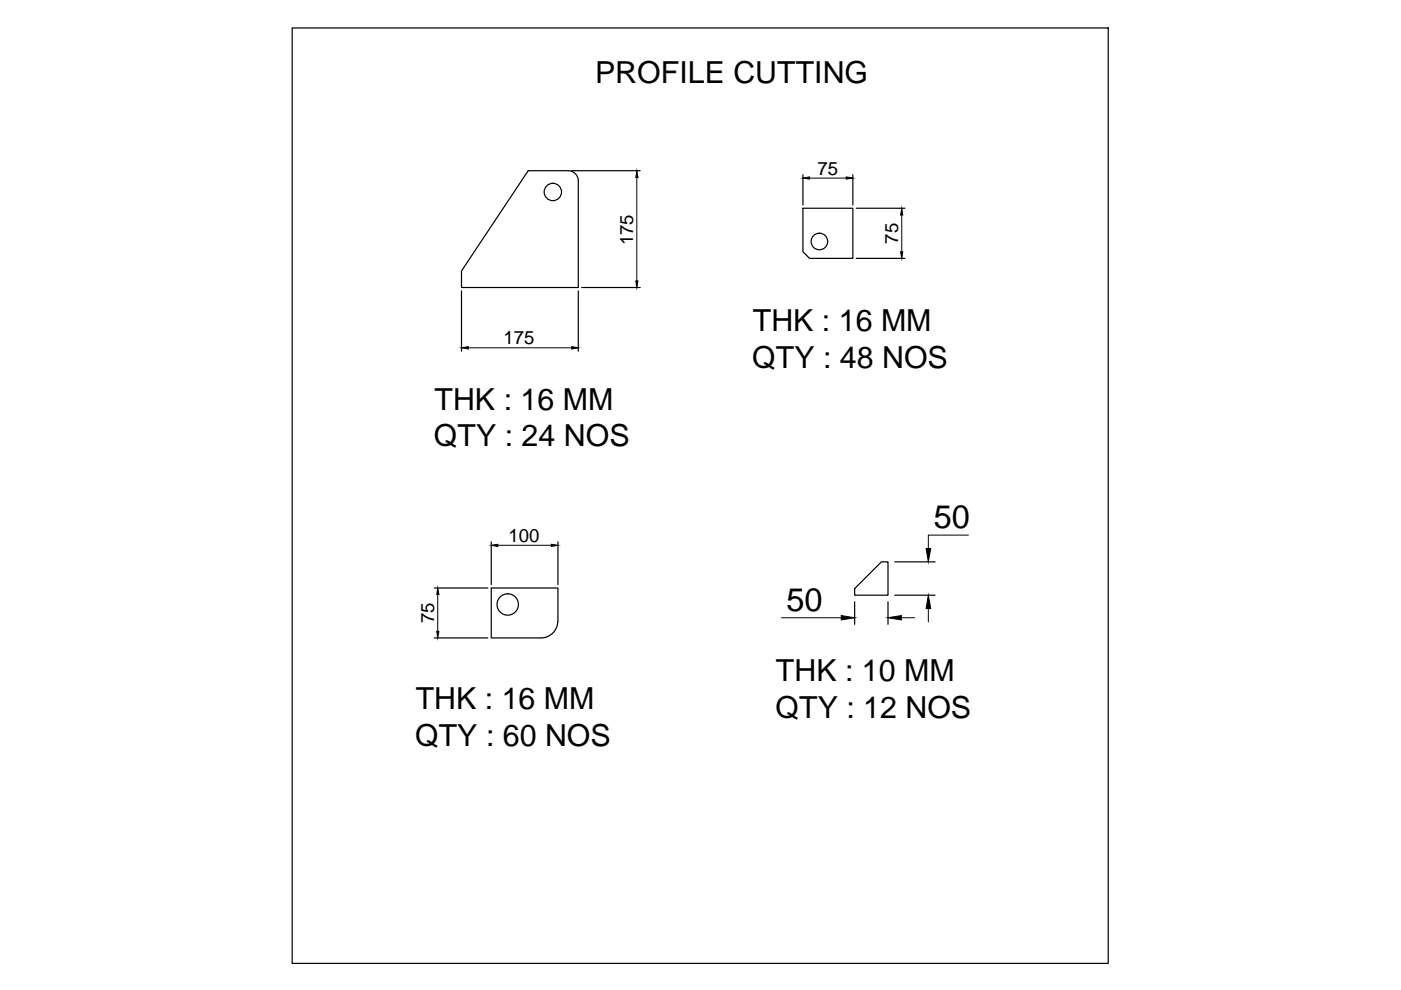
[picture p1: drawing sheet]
<svg xmlns="http://www.w3.org/2000/svg" width="297mm" height="210mm" viewBox="0 0 297 210" stroke-linecap="round" stroke-linejoin="round" font-family="sans-serif">
<!-- layer: 0 -->
<g fill="none" stroke="#000" stroke-width=".25">
<path d="M61.9 5.9h173.1v198.4h-173.1zM121.2 36.2h14.5M122.6 38.3a2.14 2.14 0 0 0-2.1-2.1h-8.5l-14.2 21.2v3.6h24.8v-22.6M170.2 37v6.5M180.8 37v6.5M170.2 44.2h10.6v10.6h-9.2l-1.4-1.4zM181.5 54.8h10.4M181.5 44.2h10.4M97.8 61.7v12.8M122.6 61.7v12.8M123.3 61h12.4M104.2 114.9v9.1"/>
<path d="M118.3 114.9v9.1M186.9 119.1h1.4v7.1h-7.1v-1.4zM189.7 119.1h8.6M92.1 135.3h11.3M92.1 124.7h11.3M118.3 131.7a3.5 3.5 0 0 1-3.6 3.6M118.3 131.7v-7h-14.1v10.6h10.5M181.2 127.6v4.8M188.3 127.6v4.8M189.7 126.2h8.6"/>
<circle cx="117.2" cy="40.7" r="1.84"/>
<circle cx="173.7" cy="51.2" r="1.76"/>
<circle cx="107.6" cy="128.2" r="2.27"/>
</g>
<path d="M135 37.6v22M171.6 37.8h7.8M191.2 45.6v7.8M99.3 73.7h21.9M105.6 115.6h11.3M205.3 113.5h-8.5v2.8M92.8 126.1v7.8M165.7 131h12.7M191.1 131h2.8M196.8 129v2.9" fill="none" stroke="#000" stroke-width=".21"/>
<g fill="#000" stroke="#000" stroke-width=".21">
<path d="M135 36.2l.3 1.4h-.5zM170.2 37.8l1.4-.3v.5zM179.4 37.5l1.4 .3-1.4 .2zM134.8 59.6h.5l-.3 1.4zM190.9 53.4h.5l-.2 1.4zM191.2 44.2l.2 1.4h-.5zM97.8 73.7l1.5-.2v.5zM121.2 73.5l1.4 .2-1.4 .3zM104.2 115.6l1.4-.2v.5zM116.9 115.4l1.4 .2-1.4 .3zM196.4 116.3h.9l-.5 2.8zM92.6 133.9h.5l-.3 1.4z"/>
<path d="M92.8 124.7l.3 1.4h-.5zM178.4 130.5l2.8 .5-2.8 .4zM188.3 131l2.8-.5v.9zM196.8 126.2l.5 2.8h-.9z"/>
</g>
<g font-size="6.9">
<text x="198" y="112">50</text>
<text x="166.8" y="129.5">50</text>
</g>
<g font-size="6.4">
<text x="126.2" y="17.7">PROFILE CUTTING</text>
<text x="159.6" y="70.2">THK : 16 MM</text>
<text x="159.5" y="77.9">QTY : 48 NOS</text>
<text x="92.1" y="86.8">THK : 16 MM</text>
<text x="92" y="94.6">QTY : 24 NOS</text>
<text x="164.5" y="144.4">THK : 10 MM</text>
<text x="88.2" y="150.4">THK : 16 MM</text>
<text x="164.4" y="152.2">QTY : 12 NOS</text>
<text x="88" y="158.2">QTY : 60 NOS</text>
</g>
<g font-size="3.9">
<text x="173.3" y="37">75</text>
<text x="134.3" y="52" transform="rotate(-90 134.3 52)">175</text>
<text x="190.4" y="51.7" transform="rotate(-90 190.4 51.7)">75</text>
<text x="106.8" y="73">175</text>
<text x="107.8" y="114.9">100</text>
<text x="92" y="132.2" transform="rotate(-90 92 132.2)">75</text>
</g>
</svg>
